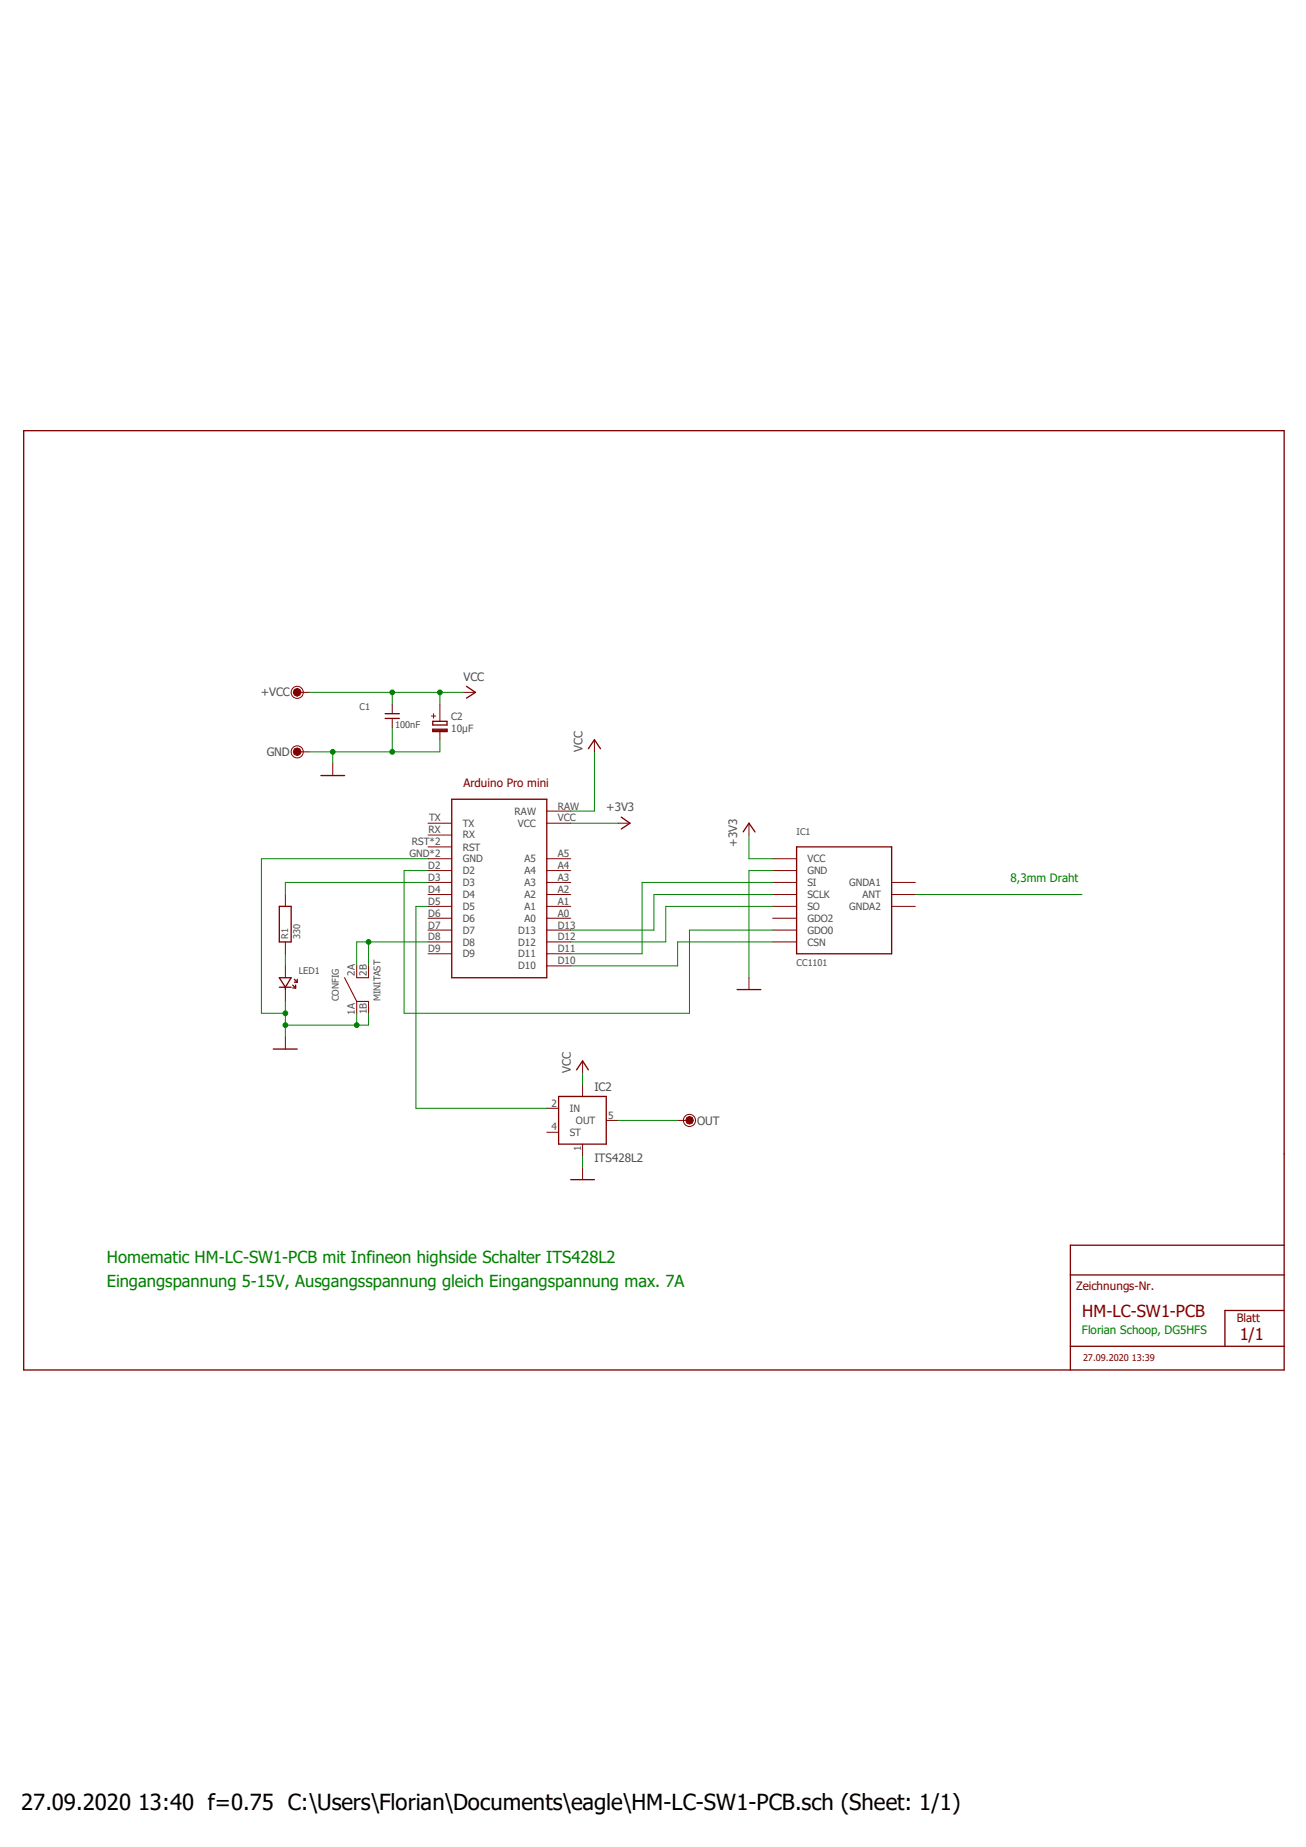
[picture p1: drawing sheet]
<svg xmlns="http://www.w3.org/2000/svg" width="210mm" height="297mm" viewBox="0 0 210 297" stroke-linecap="round" stroke-linejoin="round" font-family="sans-serif">
<path d="M3.4 69.2l203.2 151.6M206.6 69.2l-203.2 151.6" fill="none" stroke="#fff" stroke-width=".16"/>
<g fill="none" stroke="#800000" stroke-width=".21">
<path d="M72.6 128.5h15.3v28.7h-15.3zM128.1 136.2h15.3v17.2h-15.3zM44.9 157.2h1.9l-.9 1.5zM44.9 158.7h1.9M44.9 145.8h1.9v5.7h-1.9zM45.9 158.7v.4M47.1 158.4l.4 .5M47.1 158.9h.4M47.3 157.5l.5 .4M47.3 157.9h.5M47.5 158.4v.5M47.8 157.5v.4"/>
<path d="M118.5 159.1h3.8M43.9 168.7h3.9"/>
</g>
<g fill="none" stroke="#800000" stroke-width=".16">
<path d="M68.8 138.1h3.8M68.8 132.4h3.8M68.8 134.3h3.8M68.8 140h3.8M68.8 136.2h3.8M87.9 138.1h3.9M87.9 132.4h3.9M87.9 140h3.9M87.9 130.4h3.9M124.2 138.1h3.9M124.2 140h3.9M45.9 143.8v2"/>
<path d="M45.9 151.5v1.9M45.9 155.3v1.9M45.9 159.1v1.9M57.4 155.3v1.9M59.3 155.3v1.9M68.8 141.9h3.8M68.8 143.8h3.8M68.8 145.8h3.8M68.8 147.7h3.8M68.8 149.6h3.8M68.8 151.5h3.8M68.8 153.4h3.8"/>
<path d="M87.9 141.9h3.9M87.9 143.8h3.9M87.9 145.8h3.9M87.9 147.7h3.9M87.9 149.6h3.9M87.9 151.5h3.9M87.9 153.4h3.9M87.9 155.3h3.9M120.4 157.2v1.9M124.2 141.9h3.9M124.2 143.8h3.9M124.2 145.8h3.9"/>
<path d="M124.2 147.7h3.9M124.2 149.6h3.9M124.2 151.5h3.9M143.4 141.9h3.8M143.4 143.8h3.8M143.4 145.8h3.8M45.9 166.8v1.9M57.4 161v1.9M59.3 161v1.9"/>
<circle cx="47.8" cy="111.3" r=".98"/>
</g>
<path d="M55.4 157.2l2 3.8h1.9M57.4 157.2h1.9" fill="none" stroke="#800000" stroke-width=".17"/>
<path d="M47.3 110.9l.5-.2 .4 .2 .2 .4-.2 .5-.4 .2-.5-.2-.1-.5z" fill-rule="evenodd" fill="#800000"/>
<g fill="none" stroke="#800000" stroke-width=".16">
<path d="M47.3 110.9l.5-.2 .4 .2 .2 .4-.2 .5-.4 .2-.5-.2-.1-.5zM47.8 111.3h1.9"/>
<circle cx="47.8" cy="120.9" r=".98"/>
</g>
<path d="M47.3 120.4l.5-.1 .4 .1 .2 .5-.2 .4-.4 .2-.5-.2-.1-.4z" fill-rule="evenodd" fill="#800000"/>
<g fill="none" stroke="#800000" stroke-width=".16">
<path d="M63.1 113.2v1.6M63.1 115.5v1.6M69.4 115.1h.7M69.7 114.8v.7M70.7 113.2v2.8M70.7 117.4v1.6M74.5 111.3h2M95.6 119v1.9M47.3 120.4l.5-.1 .4 .1 .2 .5-.2 .4-.4 .2-.5-.2-.1-.4zM47.8 120.9h1.9M53.5 122.8v1.9M87.9 178.2h1.9"/>
<path d="M93.7 170.6v1.9M93.7 174.4v1.9M87.9 182.1h1.9M93.7 184v1.9M93.7 187.8v1.9M97.5 180.2h1.9"/>
<circle cx="110.9" cy="180.2" r=".98"/>
</g>
<path d="M61.9 115.5h2.3M61.9 114.8h2.3M69.6 117.4h2.3M69.6 116h2.3v.6h-2.3zM69.6 117.3h2.3v.3h-2.3zM75 110.4l1.5 .9-1.5 1M51.6 124.7h3.8M94.6 120.4l1-1.4 1 1.4M89.8 176.3h7.7v7.7h-7.7zM92.7 172l1-1.4 .9 1.4M91.8 189.7h3.8" fill="none" stroke="#800000" stroke-width=".21"/>
<circle cx="110.9" cy="180.2" r=".62" fill="#800000"/>
<g fill="none" stroke="#800000" stroke-width=".16">
<path d="M99.4 132.4h1.9M120.4 132.4v1.9M109 180.2h1.9"/>
<circle cx="110.9" cy="180.2" r=".62"/>
</g>
<path d="M3.8 69.3h202.7v151h-202.7zM99.9 131.4l1.4 1-1.4 .9M119.5 133.8l.9-1.4 1 1.4M172.1 205h34.4M172.1 216.5h34.4M206.5 210.7h-9.5v5.8M206.5 200.2h-34.4v20.1" fill="none" stroke="#800000" stroke-width=".21"/>
<path d="M68.8 140h-3.8v22.9h45.9v-13.3h13.3M68.8 138.1h-26.8v24.8h3.9M124.2 140h-3.8v17.2M124.2 151.5h-15.2v3.8h-17.2M124.2 145.8h-17.1v5.7h-15.3M124.2 141.9h-20.9v11.5h-11.5M124.2 143.8h-19v5.8h-13.4M45.9 161v5.8" fill="none" stroke="#008000" stroke-width=".16"/>
<circle cx="45.9" cy="162.9" r=".38" fill="#008000"/>
<g fill="none" stroke="#008000" stroke-width=".16">
<path d="M59.3 162.9v1.9h-1.9"/>
<circle cx="45.9" cy="162.9" r=".38"/>
</g>
<circle cx="45.9" cy="164.8" r=".38" fill="#008000"/>
<g fill="none" stroke="#008000" stroke-width=".16">
<path d="M57.4 162.9v1.9h-11.5"/>
<circle cx="45.9" cy="164.8" r=".38"/>
</g>
<circle cx="57.4" cy="164.8" r=".38" fill="#008000"/>
<g fill="none" stroke="#008000" stroke-width=".16">
<path d="M49.7 120.9h13.4M53.5 120.9v1.9"/>
<circle cx="57.4" cy="164.8" r=".38"/>
</g>
<circle cx="53.5" cy="120.9" r=".38" fill="#008000"/>
<g fill="none" stroke="#008000" stroke-width=".16">
<path d="M63.1 117.1v3.8h7.6"/>
<circle cx="53.5" cy="120.9" r=".38"/>
</g>
<circle cx="63.1" cy="120.9" r=".38" fill="#008000"/>
<g fill="none" stroke="#008000" stroke-width=".16">
<path d="M70.7 119v1.9M45.9 153.4v1.9M59.3 151.5v3.8M68.8 141.9h-22.9v1.9M68.8 151.5h-11.4v3.8M93.7 185.9v1.9"/>
<circle cx="63.1" cy="120.9" r=".38"/>
</g>
<circle cx="59.3" cy="151.5" r=".38" fill="#008000"/>
<g fill="none" stroke="#008000" stroke-width=".16">
<path d="M49.7 111.3h24.8M63.1 111.3v1.9"/>
<circle cx="59.3" cy="151.5" r=".38"/>
</g>
<circle cx="63.1" cy="111.3" r=".38" fill="#008000"/>
<g fill="none" stroke="#008000" stroke-width=".16">
<path d="M70.7 111.3v1.9"/>
<circle cx="63.1" cy="111.3" r=".38"/>
</g>
<circle cx="70.7" cy="111.3" r=".38" fill="#008000"/>
<g fill="none" stroke="#008000" stroke-width=".16">
<path d="M91.8 132.4h7.6M95.6 120.9v9.5h-3.8M120.4 134.3v3.8h3.8M68.8 145.8h-1.9v32.4h21M147.2 143.8h26.8M93.7 172.5v1.9M99.4 180.2h9.6"/>
<circle cx="70.7" cy="111.3" r=".38"/>
</g>
<text font-size="3.6" x="3.4" y="291">27.09.2020 13:40 f=0.75 C:\Users\Florian\Documents\eagle\HM-LC-SW1-PCB.sch (Sheet: 1/1)</text>
<g font-size="2.7" fill="#008000">
<text x="17.2" y="203.1">Homematic HM-LC-SW1-PCB mit Infineon highside Schalter ITS428L2</text>
<text x="17.2" y="206.9">Eingangspannung 5-15V, Ausgangsspannung gleich Eingangspannung max. 7A</text>
</g>
<g font-size="2.7" fill="#800000">
<text x="174" y="211.7">HM-LC-SW1-PCB</text>
<text x="199.3" y="215.5">1/1</text>
</g>
<g font-size="1.9" fill="#505050">
<text x="42" y="112">+VCC</text>
<text x="74.5" y="109.4">VCC</text>
<text x="42.9" y="121.5">GND</text>
<text x="93.7" y="120.9" transform="rotate(-90 93.7 120.9)">VCC</text>
<text x="97.5" y="130.4">+3V3</text>
<text x="118.5" y="136.2" transform="rotate(-90 118.5 136.2)">+3V3</text>
<text x="91.8" y="172.5" transform="rotate(-90 91.8 172.5)">VCC</text>
<text x="95.6" y="175.4">IC2</text>
<text x="112.1" y="180.9">OUT</text>
<text x="95.6" y="186.9">ITS428L2</text>
</g>
<g font-size="1.9" fill="#800000">
<text x="74.5" y="126.6">Arduino Pro mini</text>
<text x="173.1" y="207.4">Zeichnungs-Nr.</text>
<text x="198.9" y="212.6">Blatt</text>
</g>
<g font-size="1.9" fill="#008000">
<text x="162.5" y="141.9">8,3mm Draht</text>
<text x="174" y="214.6">Florian Schoop, DG5HFS</text>
</g>
<g font-size="1.6" fill="#505050">
<text x="72.6" y="117.6">10µF</text>
<text x="72.6" y="115.7">C2</text>
<text x="82.8" y="131">RAW</text>
<text x="89.7" y="130.2">RAW</text>
<text x="65.9" y="137.8">GND*2</text>
<text x="66.3" y="135.9">RST*2</text>
<text x="68.9" y="134">RX</text>
<text x="69" y="132.1">TX</text>
<text x="74.4" y="132.9">TX</text>
<text x="74.4" y="134.8">RX</text>
<text x="74.4" y="136.8">RST</text>
<text x="83.3" y="132.9">VCC</text>
<text x="89.7" y="132.1">VCC</text>
<text x="89.7" y="137.8">A5</text>
<text x="68.9" y="139.7">D2</text>
<text x="68.9" y="141.6">D3</text>
<text x="68.9" y="143.6">D4</text>
<text x="74.4" y="138.7">GND</text>
<text x="74.4" y="140.6">D2</text>
<text x="74.4" y="142.5">D3</text>
<text x="84.3" y="138.7">A5</text>
<text x="84.3" y="140.6">A4</text>
<text x="84.3" y="142.5">A3</text>
<text x="89.7" y="139.7">A4</text>
<text x="89.7" y="141.6">A3</text>
<text x="89.7" y="143.6">A2</text>
<text x="129.8" y="138.7">VCC</text>
<text x="129.8" y="140.6">GND</text>
<text x="129.8" y="142.5">SI</text>
<text x="136.6" y="142.5">GNDA1</text>
<text x="68.9" y="145.5">D5</text>
<text x="68.9" y="147.4">D6</text>
<text x="68.9" y="149.3">D7</text>
<text x="74.4" y="144.4">D4</text>
<text x="74.4" y="146.3">D5</text>
<text x="74.4" y="148.2">D6</text>
<text x="84.3" y="144.4">A2</text>
<text x="84.3" y="146.3">A1</text>
<text x="84.3" y="148.2">A0</text>
<text x="89.7" y="145.5">A1</text>
<text x="89.7" y="147.4">A0</text>
<text x="89.7" y="149.3">D13</text>
<text x="129.8" y="144.4">SCLK</text>
<text x="129.8" y="146.3">SO</text>
<text x="129.8" y="148.2">GDO2</text>
<text x="136.6" y="146.3">GNDA2</text>
<text x="138.7" y="144.4">ANT</text>
<text x="68.9" y="151.2">D8</text>
<text x="68.9" y="153.1">D9</text>
<text x="74.4" y="150.2">D7</text>
<text x="74.4" y="152.1">D8</text>
<text x="74.4" y="154">D9</text>
<text x="83.3" y="150.2">D13</text>
<text x="83.3" y="152.1">D12</text>
<text x="83.3" y="154">D11</text>
<text x="83.3" y="155.9">D10</text>
<text x="89.7" y="151.2">D12</text>
<text x="89.7" y="153.1">D11</text>
<text x="89.7" y="155">D10</text>
<text x="129.8" y="150.2">GDO0</text>
<text x="129.8" y="152.1">CSN</text>
<text x="57.1" y="156.9" transform="rotate(-90 57.1 156.9)">2A</text>
<text x="59" y="156.9" transform="rotate(-90 59 156.9)">2B</text>
<text x="57.1" y="163.2" transform="rotate(-90 57.1 163.2)">1A</text>
<text x="59" y="163.1" transform="rotate(-90 59 163.1)">1B</text>
<text x="88.7" y="178">2</text>
<text x="91.6" y="178.8">IN</text>
<text x="97.8" y="179.9">5</text>
<text x="88.7" y="181.8">4</text>
<text x="91.6" y="182.6">ST</text>
<text x="92.6" y="180.7">OUT</text>
<text x="93.4" y="185.1" transform="rotate(-90 93.4 185.1)">1</text>
</g>
<g font-size="1.5" fill="#505050">
<text x="57.8" y="114.2">C1</text>
<text x="63.5" y="117.1">100nF</text>
<text x="128.1" y="134.3">IC1</text>
<text x="46.4" y="151" transform="rotate(-90 46.4 151)">R1</text>
<text x="48.3" y="151" transform="rotate(-90 48.3 151)">330</text>
<text x="128.1" y="155.3">CC1101</text>
<text x="48" y="156.6">LED1</text>
<text x="54.5" y="161" transform="rotate(-90 54.5 161)">CONFIG</text>
<text x="61.2" y="161" transform="rotate(-90 61.2 161)">MINITAST</text>
</g>
<text font-size="1.5" fill="#800000" x="174.2" y="218.9">27.09.2020 13:39</text>
</svg>
